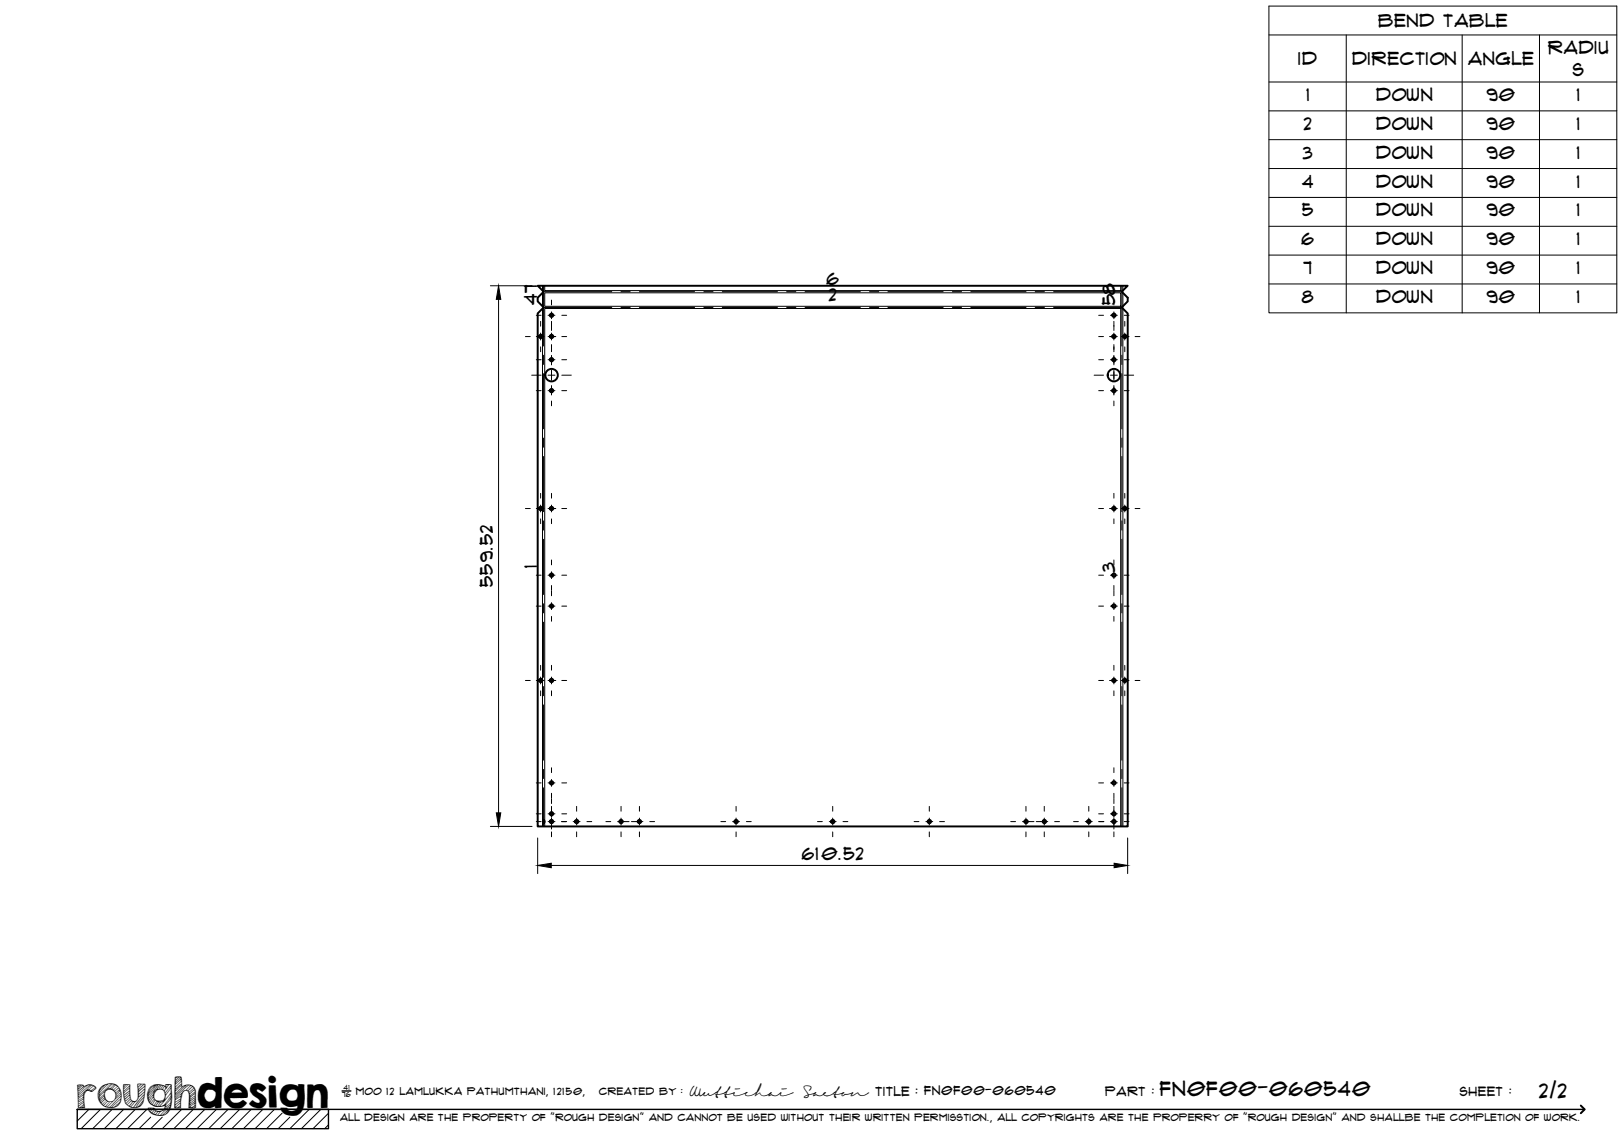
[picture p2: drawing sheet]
<svg xmlns="http://www.w3.org/2000/svg" width="420mm" height="297mm" viewBox="0 0 420 297" stroke-linecap="round" stroke-linejoin="round" font-family="sans-serif">
<!-- layer: Visible -->
<g fill="none" stroke="#000" stroke-width=".51">
<path d="M140.5 75.7l-1.4 1.3v1l1.4 1.4v.3M140.5 79.7l-1.4 1.4v132.7h152.7v-132.7l-1.4-1.4M140.5 75.6v-.3l-1.4-1.4h152.6l-1.3 1.4v.3M290.4 75.7l1.4 1.3v1l-1.4 1.4v.3M140.5 212.2l.4 .3-.1 .4-.2 .1zM140.5 212.2l.3 .3-.3 .5"/>
<circle cx="139.9" cy="87.1" r=".43"/>
<circle cx="142.7" cy="81.6" r=".43"/>
<circle cx="142.7" cy="93.1" r=".43"/>
<circle cx="142.7" cy="87.1" r=".43"/>
<circle cx="142.7" cy="97.1" r="1.62"/>
<circle cx="288.2" cy="93.1" r=".43"/>
<circle cx="288.2" cy="81.6" r=".43"/>
<circle cx="288.2" cy="87.1" r=".43"/>
<circle cx="288.2" cy="97.1" r="1.62"/>
<circle cx="291" cy="87.1" r=".43"/>
<circle cx="142.7" cy="101.1" r=".43"/>
<circle cx="288.2" cy="101.1" r=".43"/>
<circle cx="139.9" cy="131.6" r=".43"/>
<circle cx="142.7" cy="131.6" r=".43"/>
<circle cx="288.2" cy="131.6" r=".43"/>
<circle cx="291" cy="131.6" r=".43"/>
<circle cx="142.7" cy="148.8" r=".43"/>
<circle cx="142.7" cy="156.8" r=".43"/>
<circle cx="288.2" cy="156.8" r=".43"/>
<circle cx="288.2" cy="148.8" r=".43"/>
<circle cx="139.9" cy="176.1" r=".43"/>
<circle cx="142.7" cy="176.1" r=".43"/>
<circle cx="288.2" cy="176.1" r=".43"/>
<circle cx="291" cy="176.1" r=".43"/>
<circle cx="142.7" cy="202.6" r=".43"/>
<circle cx="142.7" cy="210.6" r=".43"/>
<circle cx="142.7" cy="212.6" r=".43"/>
<circle cx="149.2" cy="212.6" r=".43"/>
<circle cx="160.7" cy="212.6" r=".43"/>
<circle cx="165.4" cy="212.6" r=".43"/>
<circle cx="190.4" cy="212.6" r=".43"/>
<circle cx="215.4" cy="212.6" r=".43"/>
<circle cx="240.4" cy="212.6" r=".43"/>
<circle cx="265.5" cy="212.6" r=".43"/>
<circle cx="270.2" cy="212.6" r=".43"/>
<circle cx="281.7" cy="212.6" r=".43"/>
<circle cx="288.2" cy="202.6" r=".43"/>
<circle cx="288.2" cy="212.6" r=".43"/>
<circle cx="288.2" cy="210.6" r=".43"/>
</g>
<!-- layer: Bend Center -->
<g fill="none" stroke="#000" stroke-width=".26">
<path d="M140.5 75.5h17.8M140.5 79.6h17.8M140.6 73.9v15.6M160.7 75.5h2.3M160.7 79.6h2.3M165.4 75.5h14.3M165.4 79.6h14.3M182.1 75.5h2.4M182.1 79.6h2.4M186.9 75.5h14.2M186.9 79.6h14.2M203.5 75.5h2.4"/>
<path d="M203.5 79.6h2.4M208.3 75.5h14.3M208.3 79.6h14.3M225 75.5h2.4M225 79.6h2.4M229.7 75.5h14.3M229.7 79.6h14.3M246.4 75.5h2.4M246.4 79.6h2.4M251.2 75.5h14.3M251.2 79.6h14.3M267.8 75.5h2.4"/>
<path d="M267.8 79.6h2.4M272.6 75.5h17.7M272.6 79.6h17.7M290.2 73.9v15.6M140.6 91.9v2.4M140.6 96.7v14.3M290.2 91.9v2.4M290.2 96.7v14.3M140.6 113.4v2.3M140.6 118.1v14.3M290.2 113.4v2.3M290.2 118.1v14.3"/>
<path d="M140.6 134.8v2.4M140.6 139.5v14.3M290.2 134.8v2.4M290.2 139.5v14.3M140.6 156.2v2.4M290.2 156.2v2.4M140.6 161v14.3M140.6 177.6v2.4M290.2 161v14.3M290.2 177.6v2.4M140.6 182.4v14.3M140.6 199.1v2.4"/>
<path d="M290.2 182.4v14.3M290.2 199.1v2.4M140.6 203.8v10M290.2 203.8v10"/>
</g>
<!-- layer: Visible Narrow -->
<path d="M140.4 73.9v1.3M140.4 75.8v3.4M140.4 79.8v134M140.9 73.9v1.3h149v-1.3M140.9 75.8h149v3.5h-149zM290.5 73.9v1.3M290.5 75.8v3.4M290.5 79.8v134M140.9 213.8v-134h149v134" fill="none" stroke="#000" stroke-width=".26"/>
<!-- layer: TitleBlock -->
<path d="M20 287h65v5h-65zM20 287h390M88.5 282.3h2.3" fill="none" stroke="#000" stroke-width=".36"/>
<path d="M409 286.1l1 .9-1 1" fill="none" stroke="#000" stroke-width=".51"/>
<g fill="none" stroke="#000" stroke-width=".26">
<path d="M23 287l-3 3.1M26 287l-5 5M29 287l-5 5M32 287l-5 5M35 287l-5 5M38 287l-5 5M39 289.1l-3 2.9M42 289.1l-3 2.9M47 287l-5 5M50 287l-5 5M53 287l-5 5M56 287l-5 5"/>
<path d="M59 287l-5 5M62 287l-5 5M65 287l-5 5M68 287l-5 5M71 287l-5 5M73 288l-4 4M75 289.1l-3 2.9M80 287l-5 5M83 287l-5 5M85 288l-4 4M85 291l-1 1"/>
</g>
<!-- layer: Smart Centers -->
<g fill="none" stroke="#000" stroke-width=".26">
<path d="M142.7 77.6v1.3M288.2 77.6v1.3M135.9 87.1h1.3M137.6 97.1h2.4M138.7 81.6h1.3M138.7 87.1h2.1M138.7 93.1h1.3M139.9 83.1v1.3M139.9 86.2v1.8M139.9 89.8v1.2M141.8 97.1h1.8M141.8 81.6h1.8"/>
<path d="M141.8 87.1h2M141.8 93.1h1.8M142.7 80.7v1.8M142.7 83.1v2.4M142.7 86.2v1.8M142.7 89.2v1.8M142.7 92v2.4M142.7 95.8v2.6M142.7 99.8v2.4M145.4 97.1h2.4M145.4 81.6h1.2M145.4 87.1h1.2"/>
<path d="M145.4 93.1h1.2M283.1 97.1h2.4M284.2 81.6h1.3M284.2 87.1h1.3M284.2 93.1h1.3M287.1 87.1h2M287.3 97.1h1.8M287.3 81.6h1.8M287.3 93.1h1.8M288.2 80.7v1.8M288.2 83.1v2.4M288.2 86.2v1.8"/>
<path d="M288.2 89.2v1.8M288.2 92v2.4M288.2 95.8v2.6M288.2 99.8v2.4M290.1 87.1h2M290.9 97.1h2.4M290.9 81.6h1.2M290.9 93.1h1.2M291 83.1v1.3M291 86.2v1.8M291 89.8v1.2M293.7 87.1h1.2"/>
<path d="M138.7 101.1h1.3M141.8 101.1h1.8M142.7 103.8v1.2M145.4 101.1h1.2M284.2 101.1h1.3M287.3 101.1h1.8M288.2 103.8v1.2M290.9 101.1h1.2M135.9 131.6h1.3M138.7 131.6h2.1M139.9 127.7v1.2M139.9 130.7v1.8"/>
<path d="M139.9 134.3v1.2M141.8 131.6h2M142.7 127.7v1.2M142.7 130.7v1.8M142.7 134.3v1.2M145.4 131.6h1.2M284.2 131.6h1.3M287.1 131.6h2M288.2 127.7v1.2M288.2 130.7v1.8M288.2 134.3v1.2M290.1 131.6h2"/>
<path d="M291 127.7v1.2M291 130.7v1.8M291 134.3v1.2M293.7 131.6h1.2M138.7 148.8h1.3M138.7 156.8h1.3M141.8 148.8h1.8M141.8 156.8h1.8M142.7 144.9v1.2M142.7 147.9v1.8M142.7 151.5v1.2M142.7 152.9v1.2"/>
<path d="M142.7 155.9v1.8M142.7 159.5v1.2M145.4 148.8h1.2M145.4 156.8h1.2M284.2 148.8h1.3M284.2 156.8h1.3M287.3 148.8h1.8M287.3 156.8h1.8M288.2 144.9v1.2M288.2 147.9v1.8M288.2 151.5v1.2M288.2 152.9v1.2"/>
<path d="M288.2 155.9v1.8M288.2 159.5v1.2M290.9 148.8h1.2M290.9 156.8h1.2M135.9 176.1h1.3M138.7 176.1h2.1M139.9 172.2v1.2M139.9 175.2v1.8M139.9 178.8v1.2M141.8 176.1h2M142.7 172.2v1.2M142.7 175.2v1.8"/>
<path d="M142.7 178.8v1.2M145.4 176.1h1.2M284.2 176.1h1.3M287.1 176.1h2M288.2 172.2v1.2M288.2 175.2v1.8M288.2 178.8v1.2M290.1 176.1h2M291 172.2v1.2M291 175.2v1.8M291 178.8v1.2M293.7 176.1h1.2"/>
<path d="M142.7 198.7v1.2M288.2 198.7v1.2M138.7 202.6h1.3M138.7 210.6h1.3M138.7 212.6h1.3M141.8 202.6h1.8M141.8 210.6h1.8M141.8 212.6h1.8M142.7 201.7v1.8M142.7 205.3v1.2M142.7 206.7v1.2M142.7 208.6v2.9"/>
<path d="M142.7 211.7v2.8M142.7 215.3v1.2M145.3 212.6h1.3M145.4 202.6h1.2M145.4 210.6h1.2M148.3 212.6h1.8M149.2 208.6v1.3M149.2 211.7v1.8M149.2 215.3v1.2M151.8 212.6h1.3M156.8 212.6h1.2M159.8 212.6h3"/>
<path d="M160.7 208.6v1.3M160.7 211.7v1.8M160.7 215.3v1.2M163.4 212.6h2.9M165.4 208.6v1.3M165.4 211.7v1.8M165.4 215.3v1.2M168.1 212.6h1.3M186.5 212.6h1.2M189.5 212.6h1.8M190.4 208.6v1.3M190.4 211.7v1.8"/>
<path d="M190.4 215.3v1.2M193.1 212.6h1.3M211.5 212.6h1.2M214.5 212.6h1.8M215.4 208.6v1.3M215.4 211.7v1.8M215.4 215.3v1.2M218.1 212.6h1.3M236.5 212.6h1.2M239.5 212.6h1.8M240.4 208.6v1.3M240.4 211.7v1.8"/>
<path d="M240.4 215.3v1.2M243.1 212.6h1.2M261.5 212.6h1.2M264.5 212.6h3M265.4 208.6v1.3M265.4 211.7v1.8M265.4 215.3v1.2M268.1 212.6h3M270.2 208.6v1.3M270.2 211.7v1.8M270.2 215.3v1.2M272.9 212.6h1.2"/>
<path d="M277.7 212.6h1.3M280.8 212.6h1.8M281.7 208.6v1.3M281.7 211.7v1.8M281.7 215.3v1.2M284.2 202.6h1.3M284.2 210.6h1.3M284.2 212.6h1.4M287.3 202.6h1.8M287.3 210.6h1.8M287.3 212.6h1.8M288.2 201.7v1.8"/>
<path d="M288.2 205.3v1.2M288.2 206.7v1.2M288.2 208.6v2.9M288.2 211.7v2.8M288.2 215.3v1.2M290.9 202.6h1.2M290.9 210.6h1.2M290.9 212.6h1.2"/>
</g>
<!-- layer: Bend Tables -->
<g fill="none" stroke="#000" stroke-width=".26">
<path d="M328.3 1.6h90v79.3h-90zM328.3 9h90M348.3 9v71.9M378.3 9v71.9M398.3 9v71.9M328.3 21.2h90M328.3 28.7h90M328.3 36.1h90M328.3 43.6h90M328.3 51.1h90M328.3 58.6h90M328.3 66h90"/>
<path d="M328.3 73.5h90"/>
</g>
<!-- layer: FD_Dimensions -->
<path d="M126.9 73.9h10.7M129 77.5v132.8M126.9 213.8h10.7M139.1 216.8v9.2M291.7 216.8v9.2M142.6 223.9h145.6" fill="none" stroke="#000" stroke-width=".26"/>
<path d="M129 73.9l.6 3.6h-1.2zM128.4 210.3h1.2l-.6 3.5zM139.1 223.9l3.5-.5v1.1zM288.2 223.4l3.5 .5-3.5 .6z" fill="#000" stroke="#000" stroke-width=".26"/>
<text font-size="9.7" x="19.9" y="286.8">roughdesign</text>
<g font-size="5.3">
<text x="300.1" y="283.6">FN0F00-060540</text>
<text x="398.2" y="284">2/2</text>
</g>
<g font-size="4.6">
<text x="356.6" y="7">Bend Table</text>
<text x="335.9" y="16.9">ID</text>
<text x="349.8" y="16.8">Direction</text>
<text x="379.8" y="16.9">Angle</text>
<text x="400.5" y="13.9">Radiu</text>
<text x="406.9" y="19.8">s</text>
<text x="338" y="26.1">1</text>
<text x="356" y="26.1">Down</text>
<text x="384.6" y="26.1">90</text>
<text x="408" y="26.1">1</text>
<text x="337.3" y="33.6">2</text>
<text x="356" y="33.6">Down</text>
<text x="384.6" y="33.6">90</text>
<text x="408" y="33.6">1</text>
<text x="337.1" y="41">3</text>
<text x="356" y="41.1">Down</text>
<text x="384.6" y="41">90</text>
<text x="408" y="41">1</text>
<text x="336.9" y="48.5">4</text>
<text x="356" y="48.5">Down</text>
<text x="384.6" y="48.5">90</text>
<text x="408" y="48.5">1</text>
<text x="336.9" y="56">5</text>
<text x="356" y="56">Down</text>
<text x="384.6" y="56">90</text>
<text x="408" y="56">1</text>
<text x="336.7" y="63.4">6</text>
<text x="356" y="63.5">Down</text>
<text x="384.6" y="63.4">90</text>
<text x="408" y="63.4">1</text>
<text x="337.2" y="70.9">7</text>
<text x="356" y="70.9">Down</text>
<text x="384.6" y="70.9">90</text>
<text x="408" y="70.9">1</text>
<text x="213.8" y="73.8">6</text>
<text x="214.4" y="77.8">2</text>
<text x="138.9" y="78.9" transform="rotate(-90 138.9 78.9)">47</text>
<text x="288.5" y="78.9" transform="rotate(-90 288.5 78.9)">58</text>
<text x="336.8" y="78.4">8</text>
<text x="356" y="78.4">Down</text>
<text x="384.6" y="78.4">90</text>
<text x="408" y="78.4">1</text>
<text x="138.9" y="147" transform="rotate(-90 138.9 147)">1</text>
<text x="288.4" y="147.9" transform="rotate(-90 288.4 147.9)">3</text>
<text x="127.5" y="151.9" transform="rotate(-90 127.5 151.9)">559.52</text>
<text x="207.4" y="222.5">610.52</text>
</g>
<g font-size="3.4">
<text x="178.3" y="283.5">Wuttichai</text>
<text x="208.1" y="283.5">Saeton title : FN0F00-060540</text>
</g>
<g font-size="3.3">
<text x="286" y="283.5">Part :</text>
<text x="377.7" y="283.5">sheet :</text>
</g>
<g font-size="2.7">
<text x="92.1" y="283.3">moo 12 Lamlukka pathumthani, 12150,</text>
<text x="155" y="283.3">created by :</text>
</g>
<text font-size="2.6" x="88" y="290.1">all design are the property of &quot;rough design&quot; and cannot be used without their written permisstion., all copyrights are the properry of &quot;rough design&quot; and shallbe the completion of work.</text>
<g font-size="1.9">
<text x="88.5" y="283.9">76</text>
<text x="88.9" y="282.1">41</text>
</g>
</svg>
